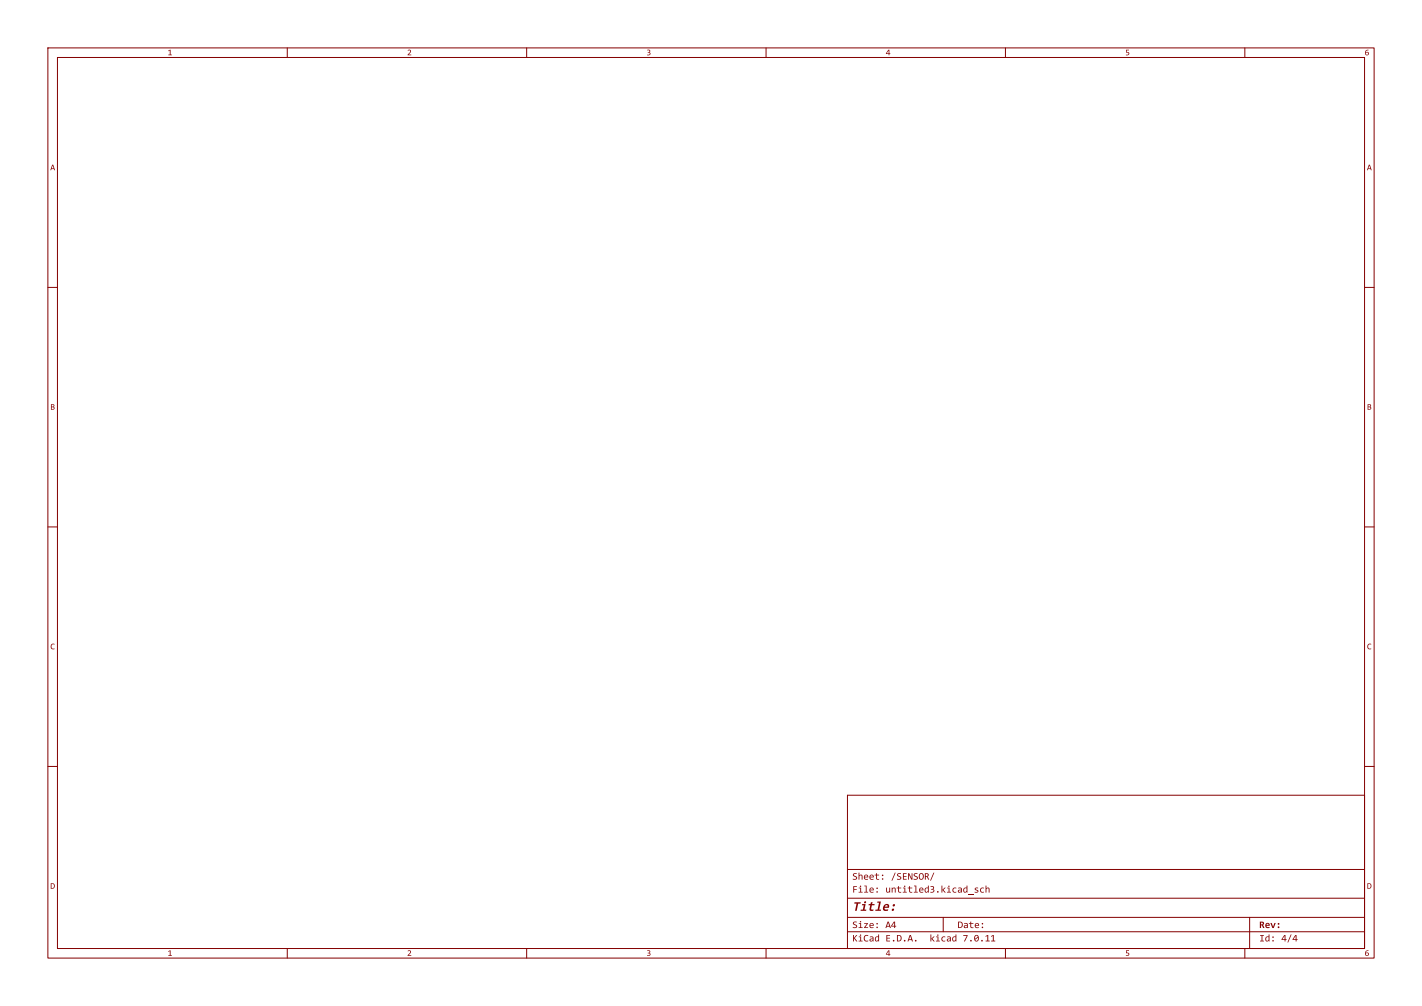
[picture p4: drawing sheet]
<svg xmlns="http://www.w3.org/2000/svg" width="297mm" height="210mm" viewBox="0 0 297 210" stroke-linecap="round" stroke-linejoin="round" font-family="sans-serif">
<g fill="none" stroke="#840000" stroke-width=".21">
<path d="M10 10h277v190h-277zM12 12h273v186h-273zM60 10v2M110 10v2M160 10v2M210 10v2M260 10v2M10 60h2M285 60h2M10 110h2M285 110h2M10 160h2"/>
<path d="M285 160h2M177 166h108v32h-108zM60 198v2M110 198v2M160 198v2M177 194.5h108M210 198v2M260 198v2"/>
</g>
<g fill="#840000">
<path d="M199 195.6l.6-.1v-.4h.2v1.4h-.2v-.2l-.3 .2-.3-.1-.1-.4h.2l.1 .4 .4-.2-.1-.6-.3 .1-.1 .3h-.2z"/>
<path d="M207 195.4l.6-.2v1.2h.3v.1h-.9v-.1h.4v-1l-.4 .2z"/>
</g>
<path d="M177 191.5h108" fill="none" stroke="#840000" stroke-width=".21"/>
<g fill="#840000">
<circle cx="183.2" cy="192.8" r=".16"/>
<circle cx="183.2" cy="193.6" r=".16"/>
<circle cx="265.9" cy="195.6" r=".16"/>
<circle cx="265.9" cy="196.4" r=".16"/>
</g>
<path d="M177 187.5h108" fill="none" stroke="#840000" stroke-width=".21"/>
<g fill="#840000">
<path d="M184.7 188.9l.5-.2 .5 .2v.6h-1l.2 .4 .6-.1v.3l-.7 .1-.3-.2v-.7h.9l-.1-.3-.1-.1-.4 .4h-.3z"/>
<path d="M181.7 185.4l.4-.1 .3 .1 .1 .5h-.7l.1 .3h.5v.1h-.4l-.3-.1-.1-.5h.7l-.3-.3-.4 .3z"/>
<path d="M202.2 186.6h1.2v.2h-1.2z"/>
<path d="M203.7 185.4l.6-.1v.2l-.5 .1 .5 .3-.1 .4h-.6v-.2h.6l-.6-.4z"/>
<path d="M204.8 185.4l.7-.1v.2h-.5l-.1 .3 .1 .3h.5v.2h-.4l-.3-.1-.1-.4z"/>
<path d="M205.8 184.9h.2v.6l.3-.2 .3 .1 .1 .9h-.2v-.7l-.2-.2-.3 .2v.7h-.2z"/>
<circle cx="186.7" cy="189" r=".25"/>
<circle cx="186.5" cy="189.9" r=".25"/>
<circle cx="183.2" cy="185.4" r=".16"/>
<circle cx="183.2" cy="186.2" r=".16"/>
</g>
<path d="M177 181.5h108M197 191.5v3M261 191.5v6.5" fill="none" stroke="#840000" stroke-width=".21"/>
<text font-size="2.8" fill="#840000" x="178" y="190.7">Title:</text>
<g font-size="2.1" fill="#840000">
<text x="178" y="184.1">Sheet:</text>
<text x="186.1" y="184.1">/SENSOR/</text>
<text x="178" y="186.8">File:</text>
<text x="184.9" y="186.8">untitled3.kicad_sch</text>
<text x="178" y="197">KiCad E.D.A.</text>
<text x="178" y="194.2">Size:</text>
<text x="184.9" y="194.2">A4</text>
<text x="194.1" y="197">kicad</text>
<text x="200" y="194.2">Date:</text>
<text x="201.1" y="197">7.0.11</text>
<text x="263" y="194.2">Rev:</text>
<text x="263" y="197">Id:</text>
<text x="267.6" y="197">4/4</text>
</g>
<g font-size="1.8" fill="#840000">
<text x="35" y="11.9">1</text>
<text x="85" y="11.9">2</text>
<text x="135" y="11.9">3</text>
<text x="185" y="11.9">4</text>
<text x="235" y="11.9">5</text>
<text x="285" y="11.9">6</text>
<text x="10.5" y="35.9">A</text>
<text x="285.5" y="35.9">A</text>
<text x="10.5" y="85.9">B</text>
<text x="285.5" y="85.9">B</text>
<text x="10.5" y="135.9">C</text>
<text x="285.5" y="135.9">C</text>
<text x="10.5" y="185.9">D</text>
<text x="285.5" y="185.9">D</text>
<text x="35" y="199.9">1</text>
<text x="85" y="199.9">2</text>
<text x="135" y="199.9">3</text>
<text x="185" y="199.9">4</text>
<text x="235" y="199.9">5</text>
<text x="285" y="199.9">6</text>
</g>
</svg>
